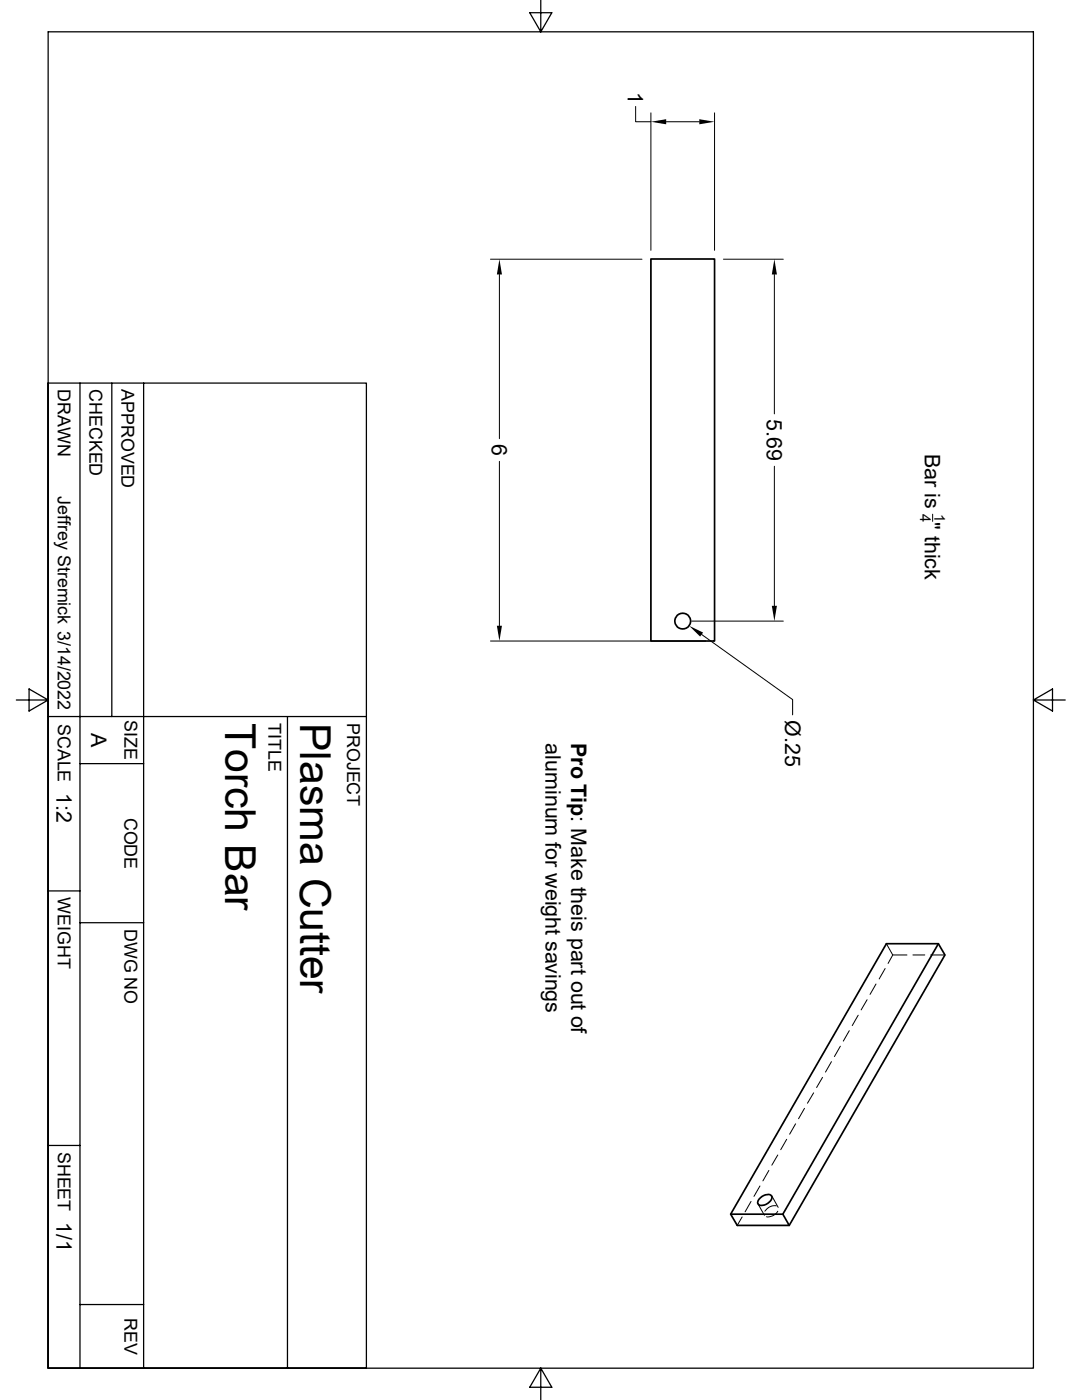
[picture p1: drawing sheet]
<svg xmlns="http://www.w3.org/2000/svg" width="216mm" height="279mm" viewBox="0 0 216 279" stroke-linecap="round" stroke-linejoin="round" font-family="sans-serif">
<g fill="none" stroke="#000" stroke-width=".34">
<path d="M129.9 51.7h12.7v76.2h-12.7zM187.2 188.3l-31 54 1.3 2.3h-10.4l-1.3-2.3h10.4M151.5 239.3a1.99 1.99 0 0 1 2.3-.8 .92 .92 0 0 1-.3 1.4l-.3 .3a1.27 1.27 0 0 1-2-.1zM145.8 242.3l31.1-54h10.3l1.4 2.3-31.1 54"/>
<circle cx="136.2" cy="124" r="1.57"/>
</g>
<g fill="none" stroke="#000" stroke-width=".2">
<path d="M126.8 21.3v3h3.1M129.9 22.5v27.5M132.9 24.3h6.6M142.6 22.5v27.5M97.9 51.7h30.2M99.7 54.8v32.7M144.4 51.7h11.9M154.5 54.8v27.8M99.7 92.1v32.8M154.5 93v27.9M186.1 102.6v1.5M97.9 127.9h42.9"/>
<path d="M138 124h18.3M140 126.6l18.2 13v3.1M173 199.5l-1.2 2M174.8 196.4l-1.2 2.1M176.6 193.3l-1.2 2.1M176.9 188.3l1.2 2.3h2.9M178.1 190.6l-.9 1.7M182.2 190.6h2.3M185.7 190.6h2.9M162.3 218.1l-1.2 2.1M164.1 215l-1.2 2M165.9 211.9l-1.2 2.1"/>
<path d="M167.7 208.8l-1.2 2.1M169.5 205.7l-1.2 2.1M171.2 202.6l-1.1 2.1M149.9 239.8l-1.2 2.1M151.6 236.7l-1.1 2.1M153.4 233.6l-1.2 2.1M154 238.7l1.3 2.3M155.2 230.5l-1.2 2M157 227.4l-1.2 2M158.8 224.3l-1.2 2.1M160.5 221.2l-1.2 2.1M148.1 242.9l-1 1.7"/>
<path d="M151.3 240.3l1.2 2.2M154.9 240.7a2.26 2.26 0 0 0-2.3 1M155.2 241.7a2.28 2.28 0 0 1-2.2 1.1"/>
</g>
<g fill="none" stroke="#000" stroke-width=".25">
<path d="M9.6 6.4h196.6v266.6h-196.6zM107.9 0v6.4l2.2-3.9h-4.4l2.2 3.9M9.6 76.5h63.5v196.5h-63.5zM16 76.5v196.5M22.3 76.5v66.5M28.7 76.5v196.5M3.3 139.7h6.3l-3.8 2.2v-4.4l3.8 2.2M206.2 139.7l3.8-2.2v4.4l-3.8-2.2h6.4M9.6 143h63.5M16 152.4h12.7M57.4 143v130M9.6 177.8h6.4"/>
<path d="M16 184.1h12.7M9.6 228.6h6.4M16 260.3h12.7M107.9 273l-2.2 3.9h4.4l-2.2-3.9v6.4"/>
</g>
<path d="M129.9 24.3l3-.5v1zM139.5 23.8l3.1 .5-3.1 .5zM99.7 51.7l.5 3.1h-1.1zM154.5 51.7l.5 3.1h-1zM99.1 124.9h1.1l-.5 3zM137.5 124.9l2.8 1.3-.6 .8zM154 120.9h1l-.5 3.1z" fill="#000"/>
<g font-size="8.5">
<text x="44.9" y="144.3" transform="rotate(90 44.9 144.3)">Torch Bar</text>
<text x="59.9" y="144.3" transform="rotate(90 59.9 144.3)">Plasma Cutter</text>
</g>
<g font-size="4.3">
<text x="125.3" y="18.4" transform="rotate(90 125.3 18.4)">1</text>
<text x="153" y="83.7" transform="rotate(90 153 83.7)">5.69</text>
<text x="98.2" y="88.6" transform="rotate(90 98.2 88.6)">6</text>
<text x="184.6" y="90.6" transform="rotate(90 184.6 90.6)">Bar is &quot; thick</text>
<text x="156.7" y="143.8" transform="rotate(90 156.7 143.8)">Ø.25</text>
<text x="18.2" y="146.3" transform="rotate(90 18.2 146.3)">A</text>
<text x="108.8" y="148.4" transform="rotate(90 108.8 148.4)">aluminum for weight savings</text>
<text x="114" y="148.3" transform="rotate(90 114 148.3)">Pro Tip: Make theis part out of</text>
<text x="11.3" y="158.2" transform="rotate(90 11.3 158.2)">1:2</text>
<text x="11.3" y="243.8" transform="rotate(90 11.3 243.8)">1/1</text>
</g>
<g font-size="3.6">
<text x="11.5" y="77.7" transform="rotate(90 11.5 77.7)">DRAWN</text>
<text x="17.9" y="77.7" transform="rotate(90 17.9 77.7)">CHECKED</text>
<text x="24.2" y="77.7" transform="rotate(90 24.2 77.7)">APPROVED</text>
<text x="11.5" y="99" transform="rotate(90 11.5 99)">Jeffrey Stremick 3/14/2022</text>
<text x="24.9" y="143.8" transform="rotate(90 24.9 143.8)">SIZE</text>
<text x="11.5" y="144.5" transform="rotate(90 11.5 144.5)">SCALE</text>
<text x="53.6" y="144.3" transform="rotate(90 53.6 144.3)">TITLE</text>
<text x="69.3" y="144.3" transform="rotate(90 69.3 144.3)">PROJECT</text>
<text x="24.9" y="163.2" transform="rotate(90 24.9 163.2)">CODE</text>
<text x="11.5" y="179.1" transform="rotate(90 11.5 179.1)">WEIGHT</text>
<text x="24.9" y="185.4" transform="rotate(90 24.9 185.4)">DWG NO</text>
<text x="11.5" y="229.9" transform="rotate(90 11.5 229.9)">SHEET</text>
<text x="24.9" y="263" transform="rotate(90 24.9 263)">REV</text>
</g>
<g font-size="3">
<text x="183.6" y="102.6" transform="rotate(90 183.6 102.6)">4</text>
<text x="186.5" y="102.6" transform="rotate(90 186.5 102.6)">1</text>
</g>
</svg>
